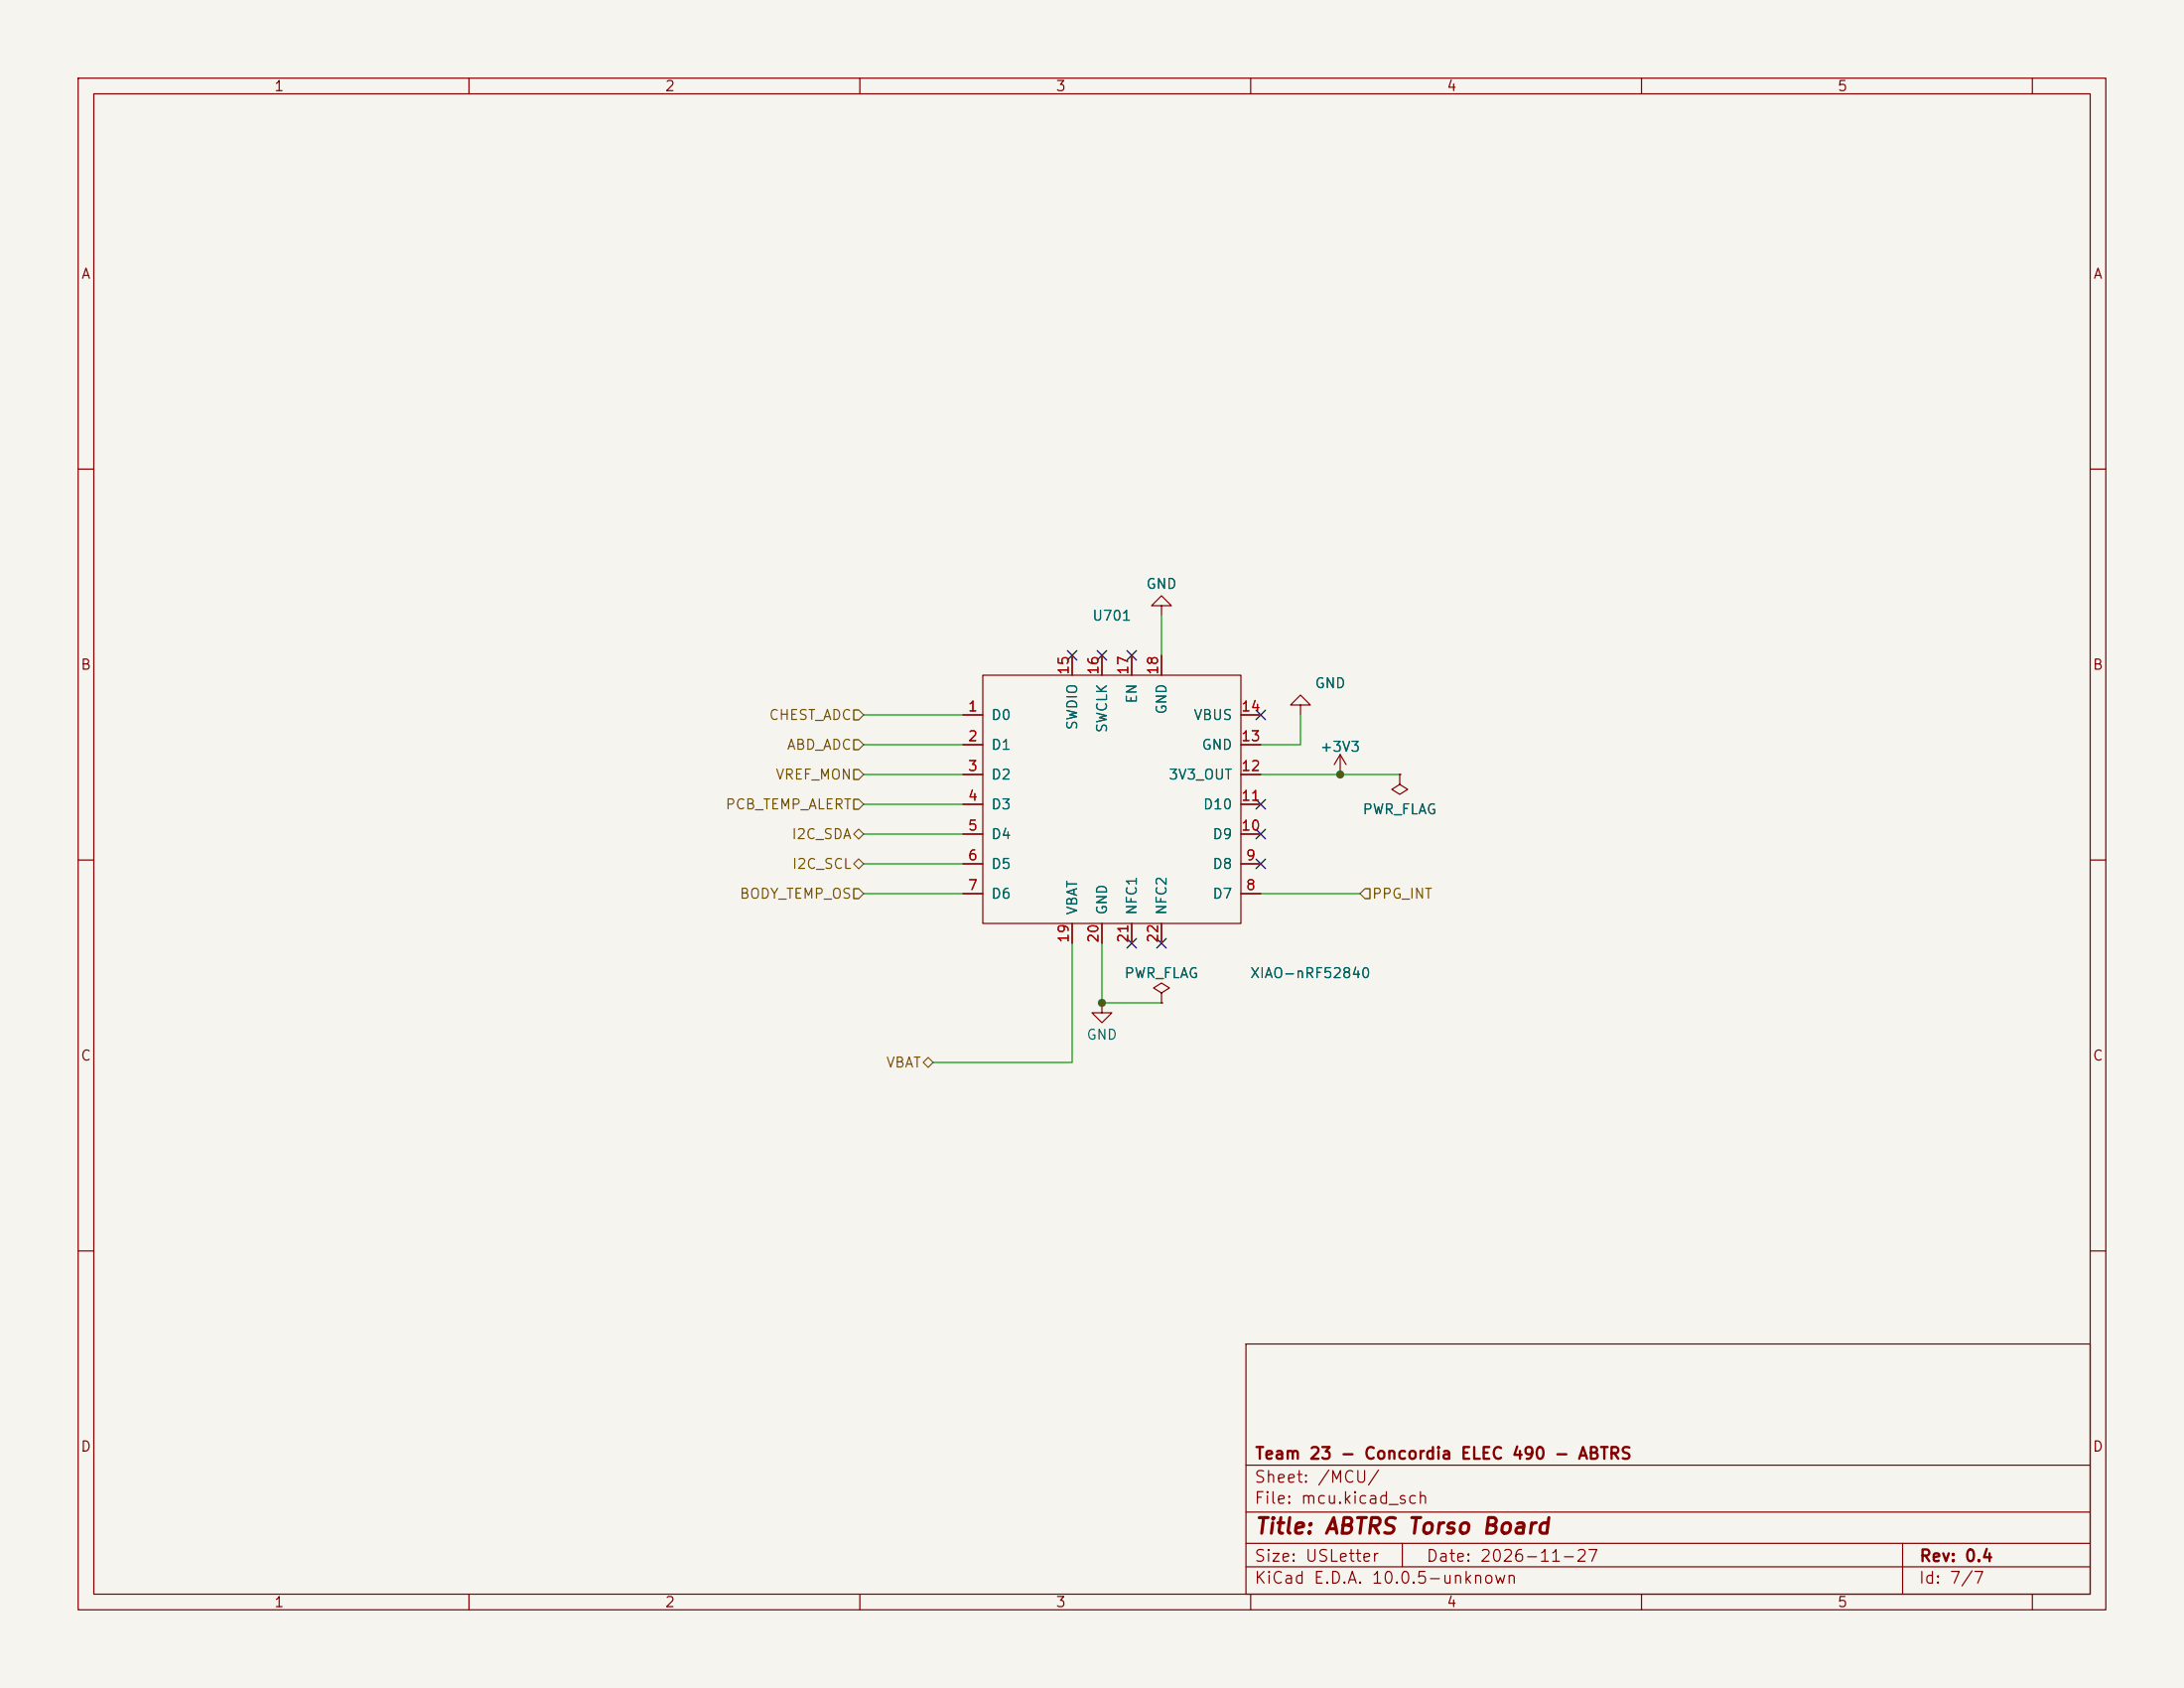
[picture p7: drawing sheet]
(kicad_sch
 (version 20260306)
 (generator "eeschema")
 (generator_version "10.0")
 (paper "USLetter")
 (title_block
  (title "ABTRS Torso Board")
  (date "2026-11-27")
  (rev "0.4")
  (company "Team 23 - Concordia ELEC 490 - ABTRS"))
 (lib_symbols
  (symbol "Seeed_Studio_XIAO_Series:XIAO-nRF52840-SMD"
   (pin_names
    (offset 1.016)) (exclude_from_sim no) (in_bom yes) (on_board yes)
   (in_pos_files yes)
   (duplicate_pin_numbers_are_jumpers no)
   (property "Reference" "U" (at -35.814 30.734 0) (show_name no) (do_not_autoplace no) (effects (font (size 1.27 1.27))))
   (property "Value" "XIAO-nRF52840-SMD" (at -25.908 28.702 0) (show_name no) (do_not_autoplace no) (effects (font (size 1.27 1.27))))
   (property "Footprint" "Seeed_Studio_XIAO_Series:XIAO-nRF52840-SMD" (at -8.89 5.08 0) (show_name no) (do_not_autoplace no) (hide yes) (effects (font (size 1.27 1.27))))
   (property "Datasheet" "" (at -8.89 5.08 0) (show_name no) (do_not_autoplace no) (hide yes) (effects (font (size 1.27 1.27))))
   (property "Description" "" (at 0 0 0) (show_name no) (do_not_autoplace no) (hide yes) (effects (font (size 1.27 1.27))))
   (symbol "XIAO-nRF52840-SMD_0_1"
    (rectangle (start -19.05 24.13) (end 13.97 -7.62) (stroke (width 0) (type default)) (fill (type none))))
   (symbol "XIAO-nRF52840-SMD_1_0"
    (pin passive line (at -21.59 19.05 0) (length 2.54) (name "D0" (effects (font (size 1.27 1.27)))) (number "1" (effects (font (size 1.27 1.27)))))
    (pin passive line (at -21.59 15.24 0) (length 2.54) (name "D1" (effects (font (size 1.27 1.27)))) (number "2" (effects (font (size 1.27 1.27)))))
    (pin passive line (at -21.59 11.43 0) (length 2.54) (name "D2" (effects (font (size 1.27 1.27)))) (number "3" (effects (font (size 1.27 1.27)))))
    (pin passive line (at -21.59 7.62 0) (length 2.54) (name "D3" (effects (font (size 1.27 1.27)))) (number "4" (effects (font (size 1.27 1.27)))))
    (pin passive line (at -21.59 3.81 0) (length 2.54) (name "D4" (effects (font (size 1.27 1.27)))) (number "5" (effects (font (size 1.27 1.27)))))
    (pin passive line (at -21.59 0 0) (length 2.54) (name "D5" (effects (font (size 1.27 1.27)))) (number "6" (effects (font (size 1.27 1.27)))))
    (pin passive line (at -21.59 -3.81 0) (length 2.54) (name "D6" (effects (font (size 1.27 1.27)))) (number "7" (effects (font (size 1.27 1.27)))))
    (pin passive line (at 16.51 -3.81 180) (length 2.54) (name "D7" (effects (font (size 1.27 1.27)))) (number "8" (effects (font (size 1.27 1.27)))))
    (pin passive line (at 16.51 0 180) (length 2.54) (name "D8" (effects (font (size 1.27 1.27)))) (number "9" (effects (font (size 1.27 1.27)))))
    (pin passive line (at 16.51 3.81 180) (length 2.54) (name "D9" (effects (font (size 1.27 1.27)))) (number "10" (effects (font (size 1.27 1.27)))))
    (pin passive line (at 16.51 7.62 180) (length 2.54) (name "D10" (effects (font (size 1.27 1.27)))) (number "11" (effects (font (size 1.27 1.27)))))
    (pin passive line (at 16.51 11.43 180) (length 2.54) (name "3V3_OUT" (effects (font (size 1.27 1.27)))) (number "12" (effects (font (size 1.27 1.27)))))
    (pin passive line (at 16.51 15.24 180) (length 2.54) (name "GND" (effects (font (size 1.27 1.27)))) (number "13" (effects (font (size 1.27 1.27)))))
    (pin passive line (at 16.51 19.05 180) (length 2.54) (name "VBUS" (effects (font (size 1.27 1.27)))) (number "14" (effects (font (size 1.27 1.27))))))
   (symbol "XIAO-nRF52840-SMD_1_1"
    (pin passive line (at -7.62 26.67 270) (length 2.54) (name "SWDIO" (effects (font (size 1.27 1.27)))) (number "15" (effects (font (size 1.27 1.27)))))
    (pin passive line (at -3.81 26.67 270) (length 2.54) (name "SWCLK" (effects (font (size 1.27 1.27)))) (number "16" (effects (font (size 1.27 1.27)))))
    (pin passive line (at 0 26.67 270) (length 2.54) (name "EN" (effects (font (size 1.27 1.27)))) (number "17" (effects (font (size 1.27 1.27)))))
    (pin passive line (at 3.81 26.67 270) (length 2.54) (name "GND" (effects (font (size 1.27 1.27)))) (number "18" (effects (font (size 1.27 1.27)))))
    (pin passive line (at -7.62 -10.16 90) (length 2.54) (name "VBAT" (effects (font (size 1.27 1.27)))) (number "19" (effects (font (size 1.27 1.27)))))
    (pin passive line (at -3.81 -10.16 90) (length 2.54) (name "GND" (effects (font (size 1.27 1.27)))) (number "20" (effects (font (size 1.27 1.27)))))
    (pin passive line (at 0 -10.16 90) (length 2.54) (name "NFC1" (effects (font (size 1.27 1.27)))) (number "21" (effects (font (size 1.27 1.27)))))
    (pin passive line (at 3.81 -10.16 90) (length 2.54) (name "NFC2" (effects (font (size 1.27 1.27)))) (number "22" (effects (font (size 1.27 1.27))))))
   (embedded_fonts no))
  (symbol "power:+3V3"
   (power global)
   (pin_names
    (offset 0)) (exclude_from_sim no) (in_bom yes) (on_board yes)
   (in_pos_files yes)
   (duplicate_pin_numbers_are_jumpers no)
   (property "Reference" "#PWR" (at 0 -3.81 0) (show_name no) (do_not_autoplace no) (hide yes) (effects (font (size 1.27 1.27))))
   (property "Value" "+3V3" (at 0 3.556 0) (show_name no) (do_not_autoplace no) (effects (font (size 1.27 1.27))))
   (property "Footprint" "" (at 0 0 0) (show_name no) (do_not_autoplace no) (hide yes) (effects (font (size 1.27 1.27))))
   (property "Datasheet" "" (at 0 0 0) (show_name no) (do_not_autoplace no) (hide yes) (effects (font (size 1.27 1.27))))
   (property "Description" "Power symbol creates a global label with name \"+3V3\"" (at 0 0 0) (show_name no) (do_not_autoplace no) (hide yes) (effects (font (size 1.27 1.27))))
   (symbol "+3V3_0_1"
    (polyline (pts (xy -0.762 1.27) (xy 0 2.54)) (stroke (width 0) (type default)) (fill (type none)))
    (polyline (pts (xy 0 2.54) (xy 0.762 1.27)) (stroke (width 0) (type default)) (fill (type none)))
    (polyline (pts (xy 0 0) (xy 0 2.54)) (stroke (width 0) (type default)) (fill (type none))))
   (symbol "+3V3_1_1"
    (pin power_in line (at 0 0 90) (length 0) (hide yes) (name "+3V3" (effects (font (size 1.27 1.27)))) (number "1" (effects (font (size 1.27 1.27))))))
   (embedded_fonts no))
  (symbol "power:GND"
   (power global)
   (pin_names
    (offset 0)) (exclude_from_sim no) (in_bom yes) (on_board yes)
   (in_pos_files yes)
   (duplicate_pin_numbers_are_jumpers no)
   (property "Reference" "#PWR" (at 0 -6.35 0) (show_name no) (do_not_autoplace no) (hide yes) (effects (font (size 1.27 1.27))))
   (property "Value" "GND" (at 0 -3.81 0) (show_name no) (do_not_autoplace no) (effects (font (size 1.27 1.27))))
   (property "Footprint" "" (at 0 0 0) (show_name no) (do_not_autoplace no) (hide yes) (effects (font (size 1.27 1.27))))
   (property "Datasheet" "" (at 0 0 0) (show_name no) (do_not_autoplace no) (hide yes) (effects (font (size 1.27 1.27))))
   (property "Description" "Power symbol creates a global label with name \"GND\" , ground" (at 0 0 0) (show_name no) (do_not_autoplace no) (hide yes) (effects (font (size 1.27 1.27))))
   (symbol "GND_0_1"
    (polyline (pts (xy 0 0) (xy 0 -1.27) (xy 1.27 -1.27) (xy 0 -2.54) (xy -1.27 -1.27) (xy 0 -1.27)) (stroke (width 0) (type default)) (fill (type none))))
   (symbol "GND_1_1"
    (pin power_in line (at 0 0 270) (length 0) (hide yes) (name "GND" (effects (font (size 1.27 1.27)))) (number "1" (effects (font (size 1.27 1.27))))))
   (embedded_fonts no))
  (symbol "power:PWR_FLAG"
   (power global)
   (pin_numbers (hide yes))
   (pin_names
    (offset 0) (hide yes)) (exclude_from_sim no) (in_bom yes) (on_board yes)
   (in_pos_files yes)
   (duplicate_pin_numbers_are_jumpers no)
   (property "Reference" "#FLG" (at 0 1.905 0) (show_name no) (do_not_autoplace no) (hide yes) (effects (font (size 1.27 1.27))))
   (property "Value" "PWR_FLAG" (at 0 3.81 0) (show_name no) (do_not_autoplace no) (effects (font (size 1.27 1.27))))
   (property "Footprint" "" (at 0 0 0) (show_name no) (do_not_autoplace no) (hide yes) (effects (font (size 1.27 1.27))))
   (property "Datasheet" "" (at 0 0 0) (show_name no) (do_not_autoplace no) (hide yes) (effects (font (size 1.27 1.27))))
   (property "Description" "Special symbol for telling ERC where power comes from" (at 0 0 0) (show_name no) (do_not_autoplace no) (hide yes) (effects (font (size 1.27 1.27))))
   (symbol "PWR_FLAG_0_0"
    (pin power_out line (at 0 0 90) (length 0) (name "pwr" (effects (font (size 1.27 1.27)))) (number "1" (effects (font (size 1.27 1.27))))))
   (symbol "PWR_FLAG_0_1"
    (polyline (pts (xy 0 0) (xy 0 1.27) (xy -1.016 1.905) (xy 0 2.54) (xy 1.016 1.905) (xy 0 1.27)) (stroke (width 0) (type default)) (fill (type none))))
   (embedded_fonts no)))
 (junction
  (at 140.97 128.27)
  (diameter 0)
  (color 0 0 0 0))
 (junction
  (at 171.45 99.06)
  (diameter 0)
  (color 0 0 0 0))
 (no_connect
  (at 148.59 120.65))
 (no_connect
  (at 144.78 120.65))
 (no_connect
  (at 161.29 106.68))
 (no_connect
  (at 140.97 83.82))
 (no_connect
  (at 161.29 91.44))
 (no_connect
  (at 161.29 110.49))
 (no_connect
  (at 144.78 83.82))
 (no_connect
  (at 137.16 83.82))
 (no_connect
  (at 161.29 102.87))
 (wire
  (pts (xy 123.19 106.68) (xy 110.49 106.68))
  (stroke (width 0) (type default)))
 (wire
  (pts (xy 148.59 83.82) (xy 148.59 78.74))
  (stroke (width 0) (type default)))
 (wire
  (pts (xy 171.45 99.06) (xy 179.07 99.06))
  (stroke (width 0) (type default)))
 (wire
  (pts (xy 161.29 95.25) (xy 166.37 95.25))
  (stroke (width 0) (type default)))
 (wire
  (pts (xy 123.19 114.3) (xy 110.49 114.3))
  (stroke (width 0) (type default)))
 (wire
  (pts (xy 123.19 95.25) (xy 110.49 95.25))
  (stroke (width 0) (type default)))
 (wire
  (pts (xy 137.16 135.89) (xy 119.38 135.89))
  (stroke (width 0) (type default)))
 (wire
  (pts (xy 140.97 128.27) (xy 148.59 128.27))
  (stroke (width 0) (type default)))
 (wire
  (pts (xy 123.19 110.49) (xy 110.49 110.49))
  (stroke (width 0) (type default)))
 (wire
  (pts (xy 161.29 99.06) (xy 171.45 99.06))
  (stroke (width 0) (type default)))
 (wire
  (pts (xy 161.29 114.3) (xy 173.99 114.3))
  (stroke (width 0) (type default)))
 (wire
  (pts (xy 140.97 120.65) (xy 140.97 128.27))
  (stroke (width 0) (type default)))
 (wire
  (pts (xy 166.37 95.25) (xy 166.37 91.44))
  (stroke (width 0) (type default)))
 (wire
  (pts (xy 123.19 91.44) (xy 110.49 91.44))
  (stroke (width 0) (type default)))
 (wire
  (pts (xy 123.19 99.06) (xy 110.49 99.06))
  (stroke (width 0) (type default)))
 (wire
  (pts (xy 137.16 120.65) (xy 137.16 135.89))
  (stroke (width 0) (type default)))
 (wire
  (pts (xy 123.19 102.87) (xy 110.49 102.87))
  (stroke (width 0) (type default)))
 (hierarchical_label "VREF_MON"
  (shape input)
  (at 110.49 99.06 180)
  (effects (font (size 1.27 1.27)) (justify right)))
 (hierarchical_label "ABD_ADC"
  (shape input)
  (at 110.49 95.25 180)
  (effects (font (size 1.27 1.27)) (justify right)))
 (hierarchical_label "PCB_TEMP_ALERT"
  (shape input)
  (at 110.49 102.87 180)
  (effects (font (size 1.27 1.27)) (justify right)))
 (hierarchical_label "CHEST_ADC"
  (shape input)
  (at 110.49 91.44 180)
  (effects (font (size 1.27 1.27)) (justify right)))
 (hierarchical_label "BODY_TEMP_OS"
  (shape input)
  (at 110.49 114.3 180)
  (effects (font (size 1.27 1.27)) (justify right)))
 (hierarchical_label "I2C_SDA"
  (shape bidirectional)
  (at 110.49 106.68 180)
  (effects (font (size 1.27 1.27)) (justify right)))
 (hierarchical_label "PPG_INT"
  (shape input)
  (at 173.99 114.3 0)
  (effects (font (size 1.27 1.27)) (justify left)))
 (hierarchical_label "I2C_SCL"
  (shape bidirectional)
  (at 110.49 110.49 180)
  (effects (font (size 1.27 1.27)) (justify right)))
 (hierarchical_label "VBAT"
  (shape bidirectional)
  (at 119.38 135.89 180)
  (effects (font (size 1.27 1.27)) (justify right)))
 (symbol
  (lib_id "Seeed_Studio_XIAO_Series:XIAO-nRF52840-SMD")
  (at 144.78 110.49 0)
  (unit 1)
  (body_style 1)
  (exclude_from_sim no)
  (in_bom yes)
  (on_board yes)
  (in_pos_files yes)
  (dnp no)
  (property "Reference" "U701" (at 142.24 78.74 0) (show_name no) (do_not_autoplace no) (effects (font (size 1.27 1.27))))
  (property "Value" "XIAO-nRF52840" (at 167.64 124.46 0) (show_name no) (do_not_autoplace no) (effects (font (size 1.27 1.27))))
  (property "Footprint" "Seeed_Studio_XIAO_Series:XIAO-nRF52840-SMD" (at 144.78 110.49 0) (hide yes) (show_name no) (do_not_autoplace no) (effects (font (size 1.27 1.27))))
  (property "Datasheet" "https://files.seeedstudio.com/Bazaar/product_pdf/102010448.pdf" (at 144.78 110.49 0) (hide yes) (show_name no) (do_not_autoplace no) (effects (font (size 1.27 1.27))))
  (property "Description" "" (at 144.78 110.49 0) (show_name no) (do_not_autoplace no) (effects (font (size 1.27 1.27))))
  (property "MPN" "102010448" (at 144.78 110.49 0) (hide yes) (show_name no) (do_not_autoplace no) (effects (font (size 1.27 1.27))))
  (property "Manufacturer" "Seeed Technology" (at 144.78 110.49 0) (hide yes) (show_name no) (do_not_autoplace no) (effects (font (size 1.27 1.27))))
  (property "Supplier" "DigiKey" (at 144.78 110.49 0) (hide yes) (show_name no) (do_not_autoplace no) (effects (font (size 1.27 1.27))))
  (property "Supplier P/N" "1597-102010448-ND" (at 144.78 110.49 0) (hide yes) (show_name no) (do_not_autoplace no) (effects (font (size 1.27 1.27))))
  (pin "1")
  (pin "2")
  (pin "3")
  (pin "4")
  (pin "5")
  (pin "6")
  (pin "7")
  (pin "8")
  (pin "9")
  (pin "10")
  (pin "11")
  (pin "12")
  (pin "13")
  (pin "14")
  (pin "15")
  (pin "16")
  (pin "17")
  (pin "18")
  (pin "19")
  (pin "20")
  (pin "21")
  (pin "22"))
 (symbol
  (lib_id "power:GND")
  (at 140.97 128.27 0)
  (unit 1)
  (body_style 1)
  (exclude_from_sim no)
  (in_bom yes)
  (on_board yes)
  (in_pos_files yes)
  (dnp no)
  (property "Reference" "#PWR0701" (at 140.97 134.62 0) (hide yes) (show_name no) (do_not_autoplace no) (effects (font (size 1.27 1.27))))
  (property "Value" "GND" (at 140.97 132.334 0) (show_name no) (do_not_autoplace no) (effects (font (size 1.27 1.27))))
  (property "Footprint" "" (at 140.97 128.27 0) (hide yes) (show_name no) (do_not_autoplace no) (effects (font (size 1.27 1.27))))
  (property "Datasheet" "" (at 140.97 128.27 0) (hide yes) (show_name no) (do_not_autoplace no) (effects (font (size 1.27 1.27))))
  (property "Description" "" (at 140.97 128.27 0) (show_name no) (do_not_autoplace no) (effects (font (size 1.27 1.27))))
  (pin "1"))
 (symbol
  (lib_id "power:GND")
  (at 148.59 78.74 180)
  (unit 1)
  (body_style 1)
  (exclude_from_sim no)
  (in_bom yes)
  (on_board yes)
  (in_pos_files yes)
  (dnp no)
  (property "Reference" "#PWR0702" (at 148.59 72.39 0) (hide yes) (show_name no) (do_not_autoplace no) (effects (font (size 1.27 1.27))))
  (property "Value" "GND" (at 148.59 74.676 0) (show_name no) (do_not_autoplace no) (effects (font (size 1.27 1.27))))
  (property "Footprint" "" (at 148.59 78.74 0) (hide yes) (show_name no) (do_not_autoplace no) (effects (font (size 1.27 1.27))))
  (property "Datasheet" "" (at 148.59 78.74 0) (hide yes) (show_name no) (do_not_autoplace no) (effects (font (size 1.27 1.27))))
  (property "Description" "" (at 148.59 78.74 0) (show_name no) (do_not_autoplace no) (effects (font (size 1.27 1.27))))
  (pin "1"))
 (symbol
  (lib_id "power:GND")
  (at 166.37 91.44 180)
  (unit 1)
  (body_style 1)
  (exclude_from_sim no)
  (in_bom yes)
  (on_board yes)
  (in_pos_files yes)
  (dnp no)
  (property "Reference" "#PWR0703" (at 166.37 85.09 0) (hide yes) (show_name no) (do_not_autoplace no) (effects (font (size 1.27 1.27))))
  (property "Value" "GND" (at 170.18 87.376 0) (show_name no) (do_not_autoplace no) (effects (font (size 1.27 1.27))))
  (property "Footprint" "" (at 166.37 91.44 0) (hide yes) (show_name no) (do_not_autoplace no) (effects (font (size 1.27 1.27))))
  (property "Datasheet" "" (at 166.37 91.44 0) (hide yes) (show_name no) (do_not_autoplace no) (effects (font (size 1.27 1.27))))
  (property "Description" "" (at 166.37 91.44 0) (show_name no) (do_not_autoplace no) (effects (font (size 1.27 1.27))))
  (pin "1"))
 (symbol
  (lib_id "power:+3V3")
  (at 171.45 99.06 0)
  (unit 1)
  (body_style 1)
  (exclude_from_sim no)
  (in_bom yes)
  (on_board yes)
  (in_pos_files yes)
  (dnp no)
  (property "Reference" "#PWR0704" (at 171.45 102.87 0) (hide yes) (show_name no) (do_not_autoplace no) (effects (font (size 1.27 1.27))))
  (property "Value" "+3V3" (at 171.45 95.504 0) (show_name no) (do_not_autoplace no) (effects (font (size 1.27 1.27))))
  (property "Footprint" "" (at 171.45 99.06 0) (hide yes) (show_name no) (do_not_autoplace no) (effects (font (size 1.27 1.27))))
  (property "Datasheet" "" (at 171.45 99.06 0) (hide yes) (show_name no) (do_not_autoplace no) (effects (font (size 1.27 1.27))))
  (property "Description" "" (at 171.45 99.06 0) (show_name no) (do_not_autoplace no) (effects (font (size 1.27 1.27))))
  (pin "1"))
 (symbol
  (lib_id "power:PWR_FLAG")
  (at 179.07 99.06 180)
  (unit 1)
  (body_style 1)
  (exclude_from_sim no)
  (in_bom yes)
  (on_board yes)
  (in_pos_files yes)
  (dnp no)
  (property "Reference" "#FLG0702" (at 179.07 100.965 0) (hide yes) (show_name no) (do_not_autoplace no) (effects (font (size 1.27 1.27))))
  (property "Value" "PWR_FLAG" (at 179.07 103.505 0) (show_name no) (do_not_autoplace no) (effects (font (size 1.27 1.27))))
  (property "Footprint" "" (at 179.07 99.06 0) (hide yes) (show_name no) (do_not_autoplace no) (effects (font (size 1.27 1.27))))
  (property "Datasheet" "" (at 179.07 99.06 0) (hide yes) (show_name no) (do_not_autoplace no) (effects (font (size 1.27 1.27))))
  (property "Description" "" (at 179.07 99.06 0) (show_name no) (do_not_autoplace no) (effects (font (size 1.27 1.27))))
  (pin "1"))
 (symbol
  (lib_id "power:PWR_FLAG")
  (at 148.59 128.27 0)
  (unit 1)
  (body_style 1)
  (exclude_from_sim no)
  (in_bom yes)
  (on_board yes)
  (in_pos_files yes)
  (dnp no)
  (property "Reference" "#FLG0701" (at 148.59 126.365 0) (hide yes) (show_name no) (do_not_autoplace no) (effects (font (size 1.27 1.27))))
  (property "Value" "PWR_FLAG" (at 148.59 124.46 0) (show_name no) (do_not_autoplace no) (effects (font (size 1.27 1.27))))
  (property "Footprint" "" (at 148.59 128.27 0) (hide yes) (show_name no) (do_not_autoplace no) (effects (font (size 1.27 1.27))))
  (property "Datasheet" "" (at 148.59 128.27 0) (hide yes) (show_name no) (do_not_autoplace no) (effects (font (size 1.27 1.27))))
  (property "Description" "" (at 148.59 128.27 0) (show_name no) (do_not_autoplace no) (effects (font (size 1.27 1.27))))
  (pin "1")))
